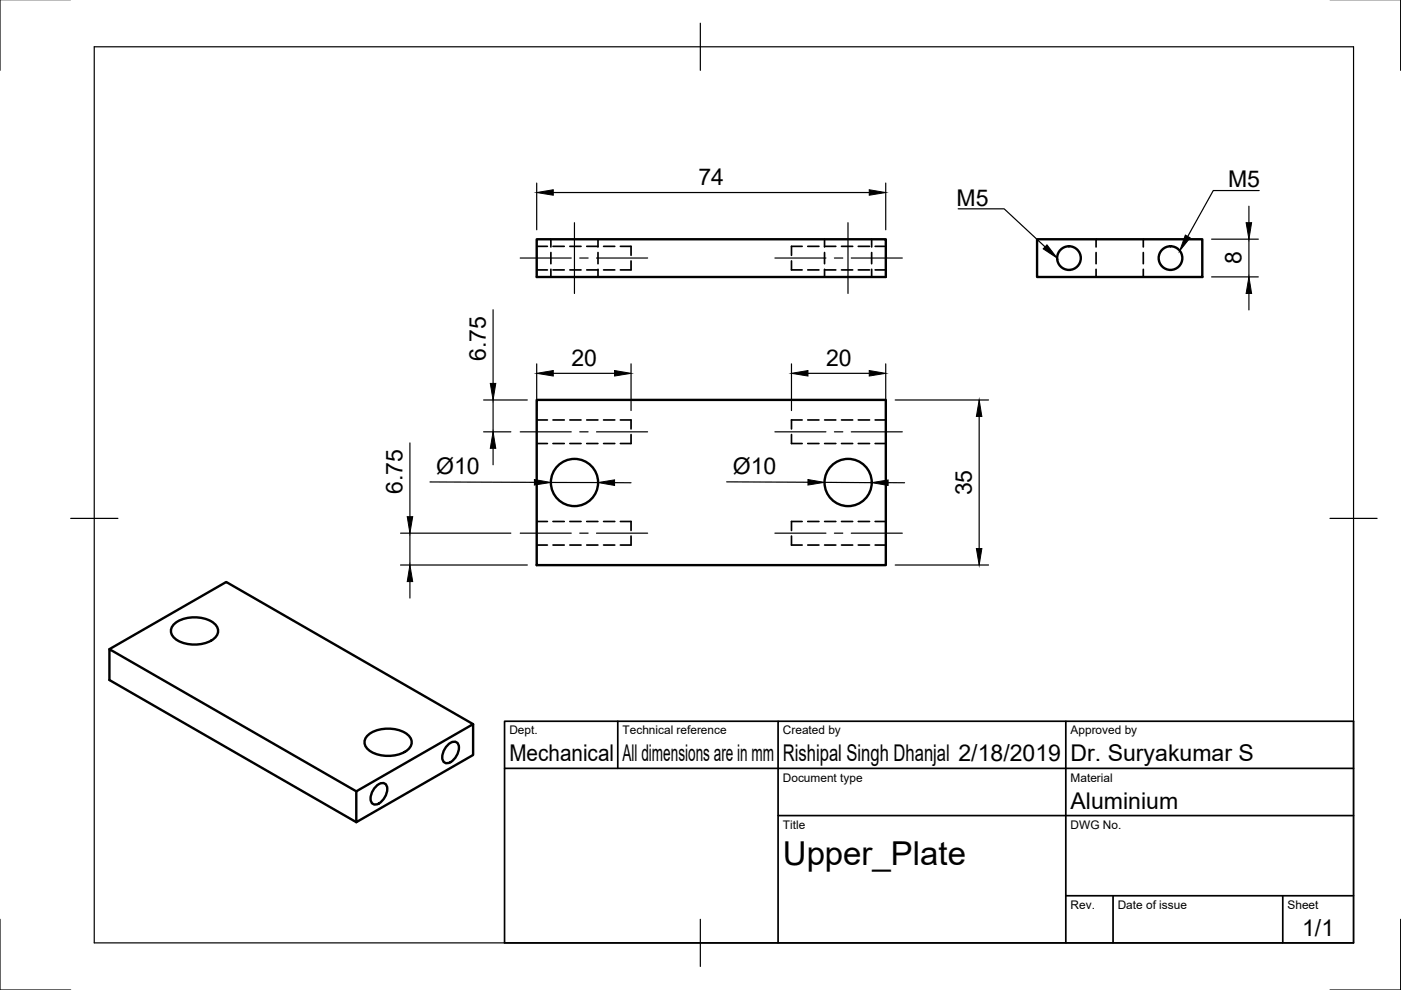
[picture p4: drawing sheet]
<svg xmlns="http://www.w3.org/2000/svg" width="297mm" height="210mm" viewBox="0 0 297 210" stroke-linecap="round" stroke-linejoin="round" font-family="sans-serif">
<!-- layer: Hidden -->
<g fill="none" stroke="#000" stroke-width=".36">
<path d="M113.8 57.2h2.3M113.8 52.2h2.3M116.8 50.7v1.7M116.8 53.5v2.4M116.8 57.1v1.6M117.2 57.2h2.4M117.2 52.2h2.4M120.8 57.2h2.4M120.8 52.2h2.4M124.4 57.2h2.4M124.4 52.2h2.4M126.8 50.7v1.7"/>
<path d="M126.8 53.5v2.4M126.8 57.1v1.6M128 57.2h2.3M128 52.2h2.3M131.5 52.2h2.3v1.9M133.8 55.3v1.9h-2.3M167.8 55.3v1.9h2.3M170.1 52.2h-2.3v1.9M171.3 57.2h2.3M171.3 52.2h2.3M174.8 50.7v1.7M174.8 53.5v2.4"/>
<path d="M174.8 57.1v1.6M174.8 57.2h2.4M174.8 52.2h2.4M178.4 57.2h2.4M178.4 52.2h2.4M182 57.2h2.4M182 52.2h2.4M184.8 50.7v1.7M184.8 53.5v2.4M184.8 57.1v1.6M185.5 57.2h2.3M185.5 52.2h2.3"/>
<path d="M232.4 50.7v1.7M232.4 53.5v2.4M232.4 57.1v1.6M242.4 50.7v1.7M242.4 53.5v2.4M242.4 57.1v1.6M113.8 94h2.3M113.8 89h2.3M117.2 94h2.4M117.2 89h2.4M120.8 94h2.4M120.8 89h2.4"/>
<path d="M124.4 94h2.4M124.4 89h2.4M128 94h2.3M128 89h2.3M131.5 89h2.3v1.9M133.8 92.1v1.9h-2.3M167.8 92.1v1.9h2.3M170.1 89h-2.3v1.9M171.3 94h2.3M171.3 89h2.3M174.8 94h2.4M174.8 89h2.4"/>
<path d="M178.4 94h2.4M178.4 89h2.4M182 94h2.4M182 89h2.4M185.5 94h2.3M185.5 89h2.3M113.8 115.6h2.3M113.8 110.6h2.3M117.2 115.6h2.4M117.2 110.6h2.4M120.8 115.6h2.4M120.8 110.6h2.4"/>
<path d="M124.4 115.6h2.4M124.4 110.6h2.4M128 115.6h2.3M128 110.6h2.3M131.5 110.6h2.3v1.9M133.8 113.7v1.9h-2.3M167.8 113.7v1.9h2.3M170.1 110.6h-2.3v1.9M171.3 115.6h2.3M171.3 110.6h2.3M174.8 115.6h2.4M174.8 110.6h2.4"/>
<path d="M178.4 115.6h2.4M178.4 110.6h2.4M182 115.6h2.4M182 110.6h2.4M185.5 115.6h2.3M185.5 110.6h2.3"/>
</g>
<!-- layer: Visible -->
<g fill="none" stroke="#000" stroke-width=".51">
<path d="M113.8 50.7h74v8h-74zM219.9 50.7h35v8h-35zM113.8 84.8h74v35h-74zM23.2 137.6l24.8-14.2 52.3 30.1v6.6l-24.8 14.2v-6.5l24.8-14.3M37.1 132.2a7.4 7.4 0 0 1 8.3 0 2.07 2.07 0 0 1 .8 2 2.07 2.07 0 0 1-1.4 1.6 7.5 7.5 0 0 1-7.7-.4 1.94 1.94 0 0 1 0-3.2zM78.1 155.8a7.4 7.4 0 0 1 8.4 0 2.07 2.07 0 0 1 .8 2 2.07 2.07 0 0 1-1.5 1.6 7.5 7.5 0 0 1-7.7-.4 1.94 1.94 0 0 1 0-3.2zM95.1 157.8a1.37 1.37 0 0 1 2-.2 3.3 3.3 0 0 1-2.5 4.2 1.26 1.26 0 0 1-.8-1.8 4.2 4.2 0 0 1 1.3-2.2zM75.5 167.8l-52.3-30.2v6.6l52.3 30.1M79.9 166.6a1.37 1.37 0 0 1 2-.2 3.3 3.3 0 0 1-2.5 4.2 1.26 1.26 0 0 1-.8-1.9 4.2 4.2 0 0 1 1.3-2.1z"/>
<circle cx="226.6" cy="54.7" r="2.51"/>
<circle cx="248.2" cy="54.7" r="2.51"/>
<circle cx="121.8" cy="102.3" r="5"/>
<circle cx="179.8" cy="102.3" r="5"/>
</g>
<!-- layer: Border -->
<path d="M0 -.1v15M297 -.1v15M20 9.9h267v190h-267zM148.5 4.9v10M15 109.9h10M282 109.9h10M0 194.9v15h15M148.5 194.9v10M297 194.9v15h-15" fill="none" stroke="#000" stroke-width=".25"/>
<!-- layer: Dimensions -->
<g fill="none" stroke="#000" stroke-width=".25">
<path d="M113.8 38.8v9.9M187.8 38.8v9.9M117.3 40.8h67M256.9 50.7h9.9M256.9 58.7h9.9M264.8 43.7v3.5M264.8 50.7v8M104.5 65.7v15.6M113.8 77.1v10M117.3 79.2h13M133.8 77.1v10M167.8 77.1v10"/>
<path d="M171.3 79.2h13M187.8 77.1v10M264.8 62.2v3.5M86.9 93.9v15.7M102.5 84.8h9.3M102.5 91.6h5.8M104.5 84.8v6.8M104.5 95.1v3.4M189.8 84.8h19.8M207.6 88.3v28M84.9 119.8h26.9M84.9 113h23.4"/>
<path d="M86.9 113v6.8M91.2 102.2l22.1 .1M116.8 102.3h10M130.3 102.3l3.5 .1M154.1 102.2h17.2M174.8 102.3h10M188.3 102.3l3.5 .1M189.8 119.8h19.8M86.9 123.3v3.5"/>
</g>
<g fill="#000" stroke="#000" stroke-width=".21">
<path d="M113.8 40.8l3.5-.6v1.2zM184.3 40.2l3.5 .6-3.5 .6zM264.2 47.2h1.2l-.6 3.5zM113.8 79.2l3.5-.6v1.1zM130.3 78.6l3.5 .6-3.5 .5zM167.8 79.2l3.5-.6v1.1zM184.3 78.6l3.5 .6-3.5 .5zM264.8 58.7l.6 3.5h-1.2zM104.5 91.6l.6 3.5h-1.2zM103.9 81.3h1.2l-.6 3.5zM207.6 84.8l.6 3.5h-1.2zM86.3 109.6h1.2l-.6 3.4z"/>
<path d="M113.3 101.7l3.5 .6-3.5 .5zM126.8 102.3l3.5-.6v1.2zM171.3 101.7l3.5 .6-3.5 .5zM184.8 102.3l3.5-.5v1.1zM207 116.3h1.2l-.6 3.5zM86.9 119.8l.6 3.5h-1.2z"/>
</g>
<!-- layer: Center Lines -->
<g fill="none" stroke="#000" stroke-width=".25">
<path d="M110.3 54.7h10.8M121.8 47.2v15M122.9 54.7h1.8M126.5 54.7h10.8M164.3 54.7h10.8M176.9 54.7h1.8M179.8 47.2v15M180.5 54.7h10.8M110.3 91.6h10.8M122.9 91.6h1.8M126.5 91.6h10.8M164.3 91.6h10.8"/>
<path d="M176.9 91.6h1.8M180.5 91.6h10.8M110.3 113h10.8M122.9 113h1.8M126.5 113h10.8M164.3 113h10.8M176.9 113h1.8M180.5 113h10.8"/>
</g>
<!-- layer: Annotations -->
<path d="M222 51.9l2.1 2.8-2.9-1.9zM251.3 49.8l1 .6-2.2 2.8z" fill="#000" stroke="#000" stroke-width=".21"/>
<path d="M203.2 44.3h9.7l8.7 8M267 40.4h-9.8l-5.4 9.7" fill="none" stroke="#000" stroke-width=".25"/>
<!-- layer: TitleBlock -->
<path d="M107 152.9h180v47h-180zM131 152.9v10M165 152.9v47M226 152.9v47M107 162.9h180M165 172.9h122M226 189.9h61M236 189.9v10M272 189.9v10" fill="none" stroke="#000" stroke-width=".36"/>
<text font-size="7" x="166" y="183.4">Upper_Plate</text>
<g font-size="4.9">
<text x="148.1" y="39.3">74</text>
<text x="260.4" y="39.7">M5</text>
<text x="202.8" y="43.6">M5</text>
<text x="263.2" y="56.1" transform="rotate(-90 263.2 56.1)">8</text>
<text x="103" y="76.5" transform="rotate(-90 103 76.5)">6.75</text>
<text x="121.1" y="77.6">20</text>
<text x="175.1" y="77.6">20</text>
<text x="92.5" y="100.5">Ø10</text>
<text x="155.4" y="100.5">Ø10</text>
<text x="85.4" y="104.7" transform="rotate(-90 85.4 104.7)">6.75</text>
<text x="206" y="105" transform="rotate(-90 206 105)">35</text>
<text x="108" y="161.4">Mechanical</text>
<text x="132" y="161.4">All dimensions are in mm</text>
<text x="166" y="161.4">Rishipal Singh Dhanjal 2/18/2019</text>
<text x="227" y="161.4">Dr. Suryakumar S</text>
<text x="227" y="171.4">Aluminium</text>
<text x="276.1" y="198.6">1/1</text>
</g>
<g font-size="2.5">
<text x="108" y="155.7">Dept.</text>
<text x="132" y="155.7">Technical reference</text>
<text x="166" y="155.7">Created by</text>
<text x="227" y="155.7">Approved by</text>
<text x="166" y="165.7">Document type</text>
<text x="227" y="165.7">Material</text>
<text x="166" y="175.7">Title</text>
<text x="227" y="175.7">DWG No.</text>
<text x="227" y="192.7">Rev.</text>
<text x="237" y="192.7">Date of issue</text>
<text x="273" y="192.7">Sheet</text>
</g>
</svg>
